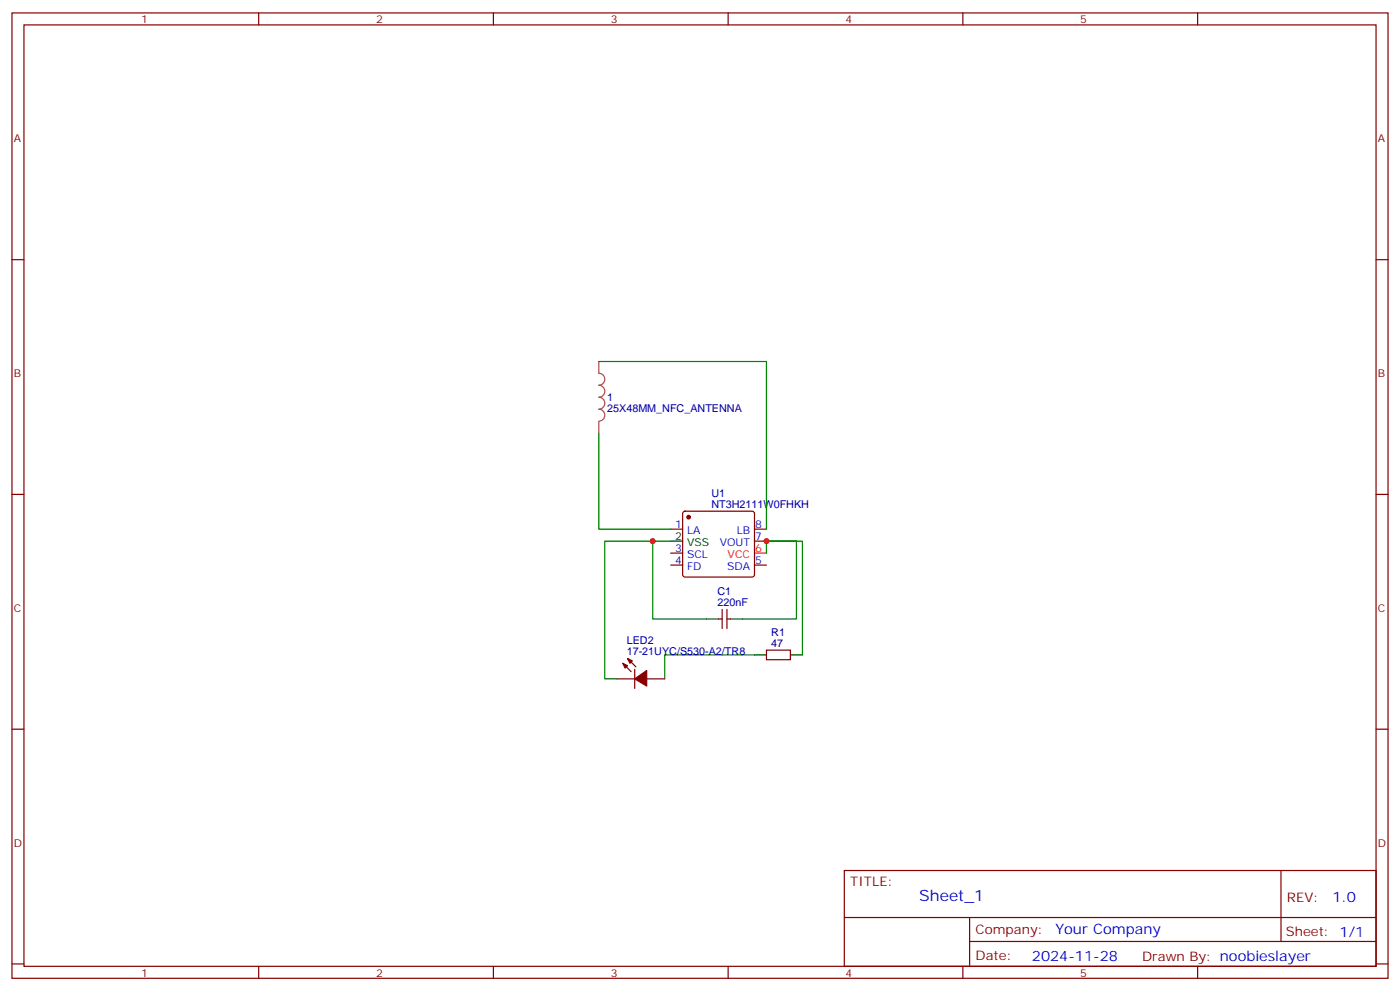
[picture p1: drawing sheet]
<svg xmlns="http://www.w3.org/2000/svg" width="412mm" height="292mm" viewBox="0 0 412 292" stroke-linecap="round" stroke-linejoin="round" font-family="sans-serif">
<g fill="none" stroke="#870000" stroke-width=".35">
<path d="M3.5 3.8h405.4v284.3h-405.4zM7.1 7.3h398.2v277.3h-398.2zM76.2 3.8v3.5M145.3 3.8v3.5M214.5 3.8v3.5M283.6 3.8v3.5M352.8 3.8v3.5M3.5 76.5h3.6M405.3 76.5h3.6M3.5 145.6h3.6M197.6 155.9h3.5M201.3 150.8l.5-.2h19.7l.5 .2 .2 .5v18l-.2 .5-.5 .2h-19.7l-.5-.3-.2-.4v-18z"/>
<path d="M222.2 155.9h3.6M222.2 159.4h3.6M405.3 145.6h3.6M197.6 166.4h3.5M197.6 162.9h3.5M212.7 179.5v5.6M214.1 179.5v5.6M222.2 166.4h3.6M181.7 200h5.3M183.4 195.4l2.5 2.4M184.9 194l2.4 2.4M187 197.1v5.7"/>
<path d="M190.5 200h5.3M211.7 182.3h1M214.1 182.3h1.1M225.8 191.5h7v2.8h-7zM3.5 214.8h3.6M405.3 214.8h3.6M248.7 256.4h156.6v28.2h-156.6zM377.3 256.4v20.9M248.7 270.2h156.5M285.6 277.3h119.6M285.6 270.2v14.2M3.5 283.9h3.6"/>
<path d="M76.2 284.6v3.5M145.3 284.6v3.5M214.5 284.6v3.5M283.6 284.6v3.5M352.8 284.6v3.5M405.3 283.9h3.6"/>
</g>
<path d="M222.2 162.9h3.6" fill="none" stroke="#f00" stroke-width=".35"/>
<path d="M197.6 159.4h3.5M208.1 182.3h3.6M215.2 182.3h3.5M222.2 192.9h3.6M232.8 192.9h3.6" fill="none" stroke="#000" stroke-width=".35"/>
<g fill="#870000" stroke="#870000" stroke-width=".35">
<path d="M183.4 195.4l1.5 .7-.8 .7z"/>
<path d="M184.9 194l1.4 .7-.7 .7z"/>
<path d="M187 200l3.5-2.5v4.6z"/>
<circle cx="202.8" cy="152.3" r=".53"/>
</g>
<path d="M176.4 106.5v3.4a1.76 1.76 0 0 1 1.8 1.8 1.76 1.76 0 0 1-1.8 1.8 1.76 1.76 0 0 1 1.8 1.7 1.76 1.76 0 0 1-1.8 1.8 1.76 1.76 0 0 1 1.8 1.8 1.76 1.76 0 0 1-1.8 1.7 1.76 1.76 0 0 1 1.8 1.8 1.76 1.76 0 0 1-1.8 1.8M176.4 124.2v3.4" fill="none" stroke="#a64a4a" stroke-width=".35"/>
<path d="M176.4 106.5h49.4v49.4M176.4 127.6v28.3h21.2M192.3 159.4h-14.1v40.6h3.5M197.6 159.4h-5.3v22.9h15.8M225.8 159.4v3.5M218.7 182.3h15.9v-22.9h-8.8h10.6v33.5M222.2 192.9h-26.4v7.1" fill="none" stroke="#008700" stroke-width=".35"/>
<g fill="#c00">
<circle cx="225.8" cy="159.4" r=".88"/>
<circle cx="192.3" cy="159.4" r=".88"/>
</g>
<text font-size="4.6" fill="#00f" x="270.8" y="265.4">Sheet_1</text>
<g font-size="4.2" fill="#00f">
<text x="392.5" y="265.7">1.0</text>
<text x="310.9" y="275.2">Your Company</text>
<text x="304" y="283">2024-11-28</text>
</g>
<g font-size="3.9" fill="#800">
<text x="250.5" y="261">TITLE:</text>
<text x="379.1" y="265.7">REV:</text>
<text x="287.4" y="275.2">Company:</text>
<text x="378.7" y="275.8">Sheet: 1/1</text>
<text x="287.4" y="282.9">Date:</text>
<text x="336.4" y="282.9">Drawn By: noobieslayer</text>
</g>
<g font-size="3.2" fill="#800">
<text x="41.6" y="6.8">1</text>
<text x="110.8" y="6.8">2</text>
<text x="179.9" y="6.8">3</text>
<text x="249.1" y="6.8">4</text>
<text x="318.2" y="6.8">5</text>
<text x="4.1" y="41.9">A</text>
<text x="405.9" y="41.9">A</text>
<text x="4.1" y="111.1">B</text>
<text x="405.9" y="111.1">B</text>
<text x="4.1" y="180.2">C</text>
<text x="405.9" y="180.2">C</text>
<text x="4.1" y="249.3">D</text>
<text x="405.9" y="249.3">D</text>
<text x="41.6" y="287.6">1</text>
<text x="110.8" y="287.6">2</text>
<text x="179.9" y="287.6">3</text>
<text x="249.1" y="287.6">4</text>
<text x="318.2" y="287.6">5</text>
</g>
<g font-size="3.2" fill="#000080">
<text x="178.9" y="118.2">1</text>
<text x="178.9" y="121.4">25X48MM_NFC_ANTENNA</text>
<text x="209.6" y="149.5">NT3H2111W0FHKH</text>
<text x="209.6" y="146.3">U1</text>
<text x="211.3" y="178.4">220nF</text>
<text x="211.3" y="175.3">C1</text>
<text x="184.6" y="189.7">LED2</text>
<text x="227.2" y="190.4">47</text>
<text x="227.2" y="187.3">R1</text>
<text x="184.6" y="192.9">17-21UYC/S530-A2/TR8</text>
</g>
<g font-size="3.2" fill="#00f">
<text x="198.9" y="155.5">1</text>
<text x="222.4" y="155.5">8</text>
<text x="202.4" y="157.3">LA</text>
<text x="212" y="160.8">VOUT</text>
<text x="217" y="157.3">LB</text>
<text x="222.4" y="159">7</text>
<text x="198.9" y="166.1">4</text>
<text x="198.9" y="162.6">3</text>
<text x="202.4" y="167.9">FD</text>
<text x="202.4" y="164.3">SCL</text>
<text x="214.2" y="167.9">SDA</text>
<text x="222.4" y="166.1">5</text>
</g>
<g font-size="3.2">
<text x="198.9" y="159">2</text>
<text x="202.4" y="160.8">VSS</text>
</g>
<g font-size="3.2" fill="#f00">
<text x="214.3" y="164.3">VCC</text>
<text x="222.4" y="162.6">6</text>
</g>
</svg>
